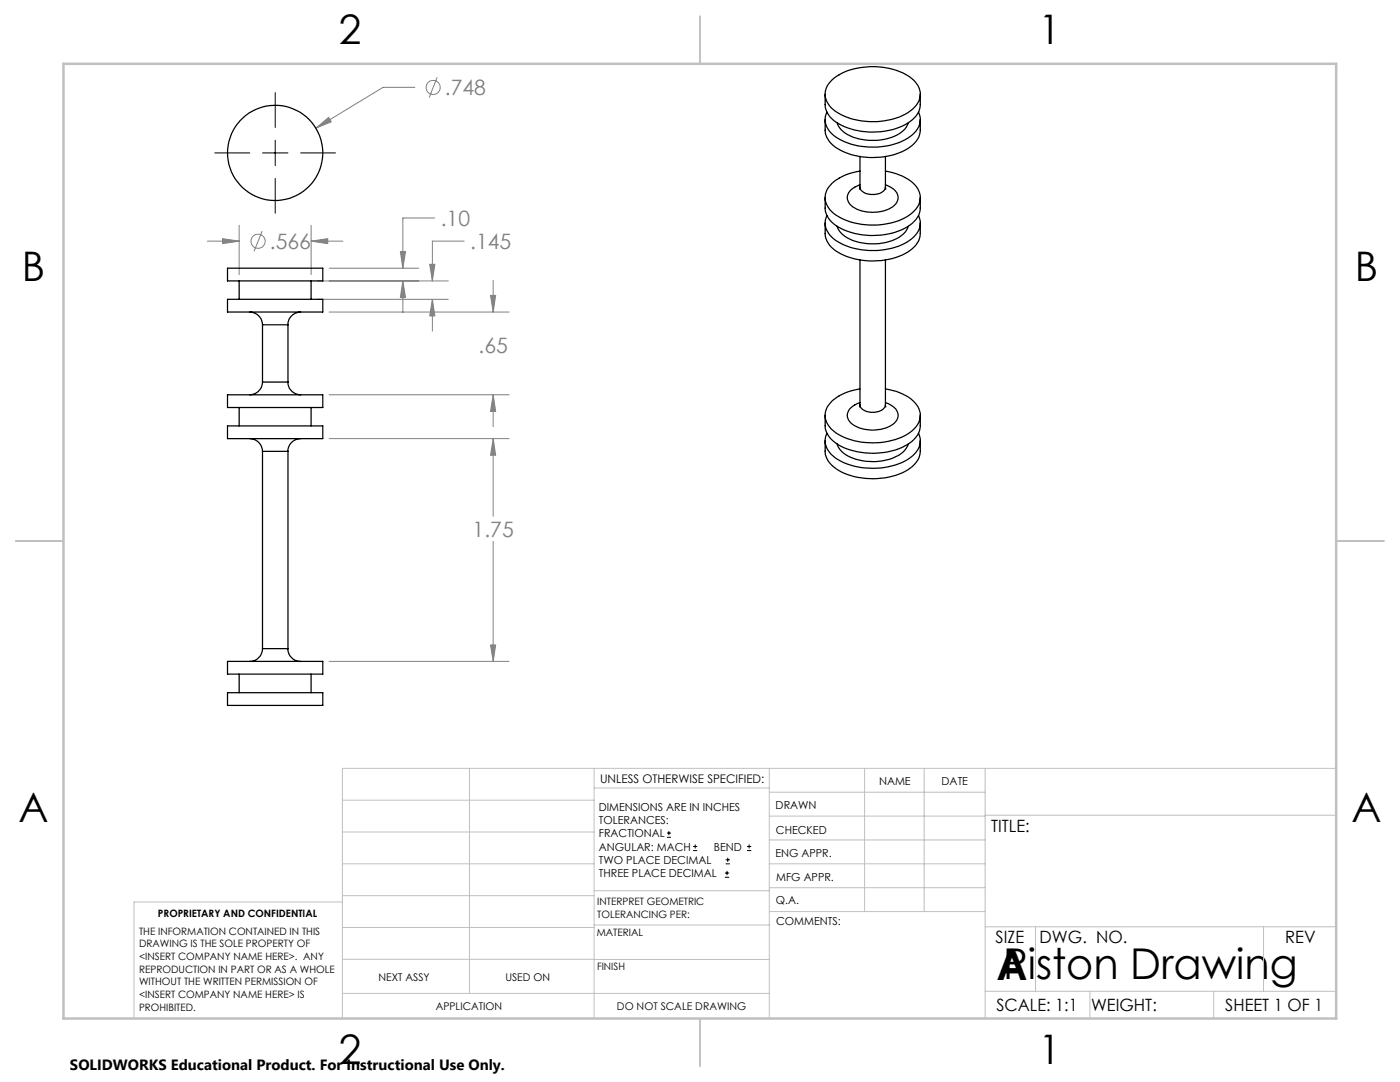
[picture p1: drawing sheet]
<svg xmlns="http://www.w3.org/2000/svg" width="279mm" height="216mm" viewBox="0 0 279 216" stroke-linecap="round" stroke-linejoin="round" font-family="sans-serif">
<g fill="none" stroke="#808080" stroke-width=".2">
<path d="M82.8 17.4h-6.4l-13.4 8.2M87.2 15.4l-1.5 4.1M63 25.6l2.6-2.2 .5 .9zM41.4 48.1h6.3M44.4 47.6l3.3 .5-3.3 .5zM47.7 44.9v9.9M52.3 46.1l-1.6 4.1M62.1 48.1l3.3-.5v1zM62.1 48.1h6.3M62.1 44.9v9.9M63.4 56.1h26.1M63.4 59.7h26.1"/>
<path d="M65.7 53.5h17.9M79.9 50.2h1l-.5 3.3zM80.4 56.1l.5 3.2h-1zM80.4 56.1v6.3M85.8 52.7h1l-.5 3.4zM86.3 59.7l.5 3.3h-1zM86.3 59.7v6.4M86.7 43.5h-6.3v10M92.6 48.1h-6.3v8M97.9 58.9h1l-.5 3.4zM98.4 55.9v6.4M65.7 62.3h35.9"/>
<path d="M65.7 78.8h35.9M98.4 78.8l.5 3.3h-1zM98.4 78.8v6.3M65.7 87.5h35.9M98.4 87.5l.5 3.3h-1zM98.4 87.5v15.5M98.4 108v24M65.7 132h35.9M97.9 128.7h1l-.5 3.3z"/>
<circle cx="86.4" cy="17.5" r="1.41"/>
<circle cx="51.5" cy="48.1" r="1.42"/>
</g>
<g fill="none" stroke="#000" stroke-width=".2">
<path d="M54.9 18.5v6.9M42.9 30.5h6.9M52.4 30.5h5.1M54.9 28v5.1M54.9 35.6v6.9M60 30.5h7M133.1 167.1h.8M133.1 166.2h.8M133.5 165.8v.9M138.3 169.7h.8M138.3 168.9h.8M138.7 168.5v.8"/>
<path d="M144.7 175h.8M144.7 174.2h.8M144.8 172.4h.9M144.8 171.6h.9M145.1 173.8v.8M145.2 171.1v.9M149.1 169.7h.8M149.1 168.9h.8M149.5 168.5v.8"/>
</g>
<g fill="none" stroke="#c0c0c0" stroke-width=".2">
<path d="M68.3 159.7h50.3M93.7 153.3v44.9M118.6 153.3v49.9M118.6 157.2h34.9M153.5 153.3v49.9M153.5 158.1h43.1M172.5 153.3v28.6M184.4 153.3v28.6M196.6 153.3v49.9M266.7 153.3h-198.4v49.9M68.3 178.7h50.3M68.3 172.4h50.3"/>
<path d="M68.3 166h50.3M68.3 180h-41.6v23.2M118.6 177.7h35M153.5 167.6h43.1M153.5 162.8h43.1M153.5 172.4h43.1M153.5 177.1h43.1M196.6 162.7h70.1M68.3 198.2h85.2M68.3 191.4l85.2 .1M68.3 185.1h50.3M118.6 184.6h35"/>
<path d="M153.6 181.9h43M196.6 197.8h70.1M196.6 184.9h70.1M206.7 184.9v12.9M217.5 197.8v5.4M242.2 197.8v5.4M252.2 184.9v12.9"/>
</g>
<path d="M139.7 3.2v9.5M3.1 107.9h9.6M266.7 107.9h9.5M139.7 203.2v9.6" fill="none" stroke="#c0c0c0" stroke-width=".25"/>
<path d="M12.7 12.7h254v190.5h-254z" fill="none" stroke="#c0c0c0" stroke-width=".5"/>
<path d="M79.9 50.2h1l-.5 3.3zM80.4 56.1l.5 3.2h-1zM86.3 59.7l.5 3.3h-1zM85.8 52.7h1l-.5 3.4zM97.9 58.9h1l-.5 3.4zM98.4 78.8l.5 3.3h-1zM98.4 87.5l.5 3.3h-1zM97.9 128.7h1l-.5 3.3zM44.4 47.6l3.3 .5-3.3 .5zM62.1 48.1l3.3-.5v1zM63 25.6l3.1-1.3-.5-.9z" fill="#808080"/>
<g fill="none" stroke="#000" stroke-width=".25">
<path d="M164.7 18.8v2.1a4.8 4.8 0 0 0 3.2 4.1 14.6 14.6 0 0 0 13.7-.8 4.3 4.3 0 0 0 2.1-3.3v-2.1M166 16a13.4 13.4 0 0 1 11.5-2.3 9 9 0 0 1 5.7 3.4 3.8 3.8 0 0 1-1.6 5.1 14.3 14.3 0 0 1-14.3 .4 4.1 4.1 0 0 1-2.2-5.4zM164.7 23.9v2.1a4.8 4.8 0 0 0 3.2 4.1 14.6 14.6 0 0 0 13.7-.8 4.3 4.3 0 0 0 2.1-3.3v-2.1M164.7 39.4v2.1a4.8 4.8 0 0 0 3.2 4.1 14.6 14.6 0 0 0 13.7-.7 4.3 4.3 0 0 0 2.1-3.4v-2.1M165 22.4a3.9 3.9 0 0 0 1.8 4.9 14.5 14.5 0 0 0 14.4 .3 4.3 4.3 0 0 0 2.4-4.6l-.3-.6M167.1 24.5a5.8 5.8 0 0 0 5 3.3 9.8 9.8 0 0 0 8.5-2.1l.7-1.2M171.6 37.4v.3M171.6 34.1a9.2 9.2 0 0 0-6.5 3.7 3.9 3.9 0 0 0 1.7 5.1 14.5 14.5 0 0 0 14.4 .2 4.3 4.3 0 0 0 2.4-4.5 6.1 6.1 0 0 0-4.1-3.7l-2.8-.8M171.6 37.4a2.02 2.02 0 0 0 2.2 1.4 2.65 2.65 0 0 0 2.9-1.2v-.2M171.6 36.9a2.93 2.93 0 0 0-2.5 2.9 3.8 3.8 0 0 0 3.4 2.4 7.1 7.1 0 0 0 6.3-1.5 2.11 2.11 0 0 0-1-3.3l-1.1-.5M171.6 31.2v6.2M176.7 37.4l.1 .3"/>
<path d="M176.7 31.2v6.2M45.4 59.7h19v2.6h-19zM45.4 53.5h19v2.6h-19zM47.7 56.1v3.6M62.1 56.1v3.6M164.7 44.5v2.1a4.8 4.8 0 0 0 3.2 4.1 14.6 14.6 0 0 0 13.7-.7 4.3 4.3 0 0 0 2.1-3.4v-2.1M165 43a3.9 3.9 0 0 0 1.8 5 14.5 14.5 0 0 0 14.4 .2 4.3 4.3 0 0 0 2.4-4.5l-.3-.7M167.1 45.2a5.8 5.8 0 0 0 5 3.3 9.8 9.8 0 0 0 8.5-2.1l.7-1.2M171.6 51.9v28.9M176.7 51.9v28.9M45.4 78.8h19v2.5h-19zM49.8 62.3a2.59 2.59 0 0 1 2.6 2.5"/>
<path d="M52.4 76.2a2.59 2.59 0 0 1-2.6 2.6M52.4 64.8h5.1M52.4 76.2h5.1M52.4 64.8v11.4M57.5 76.2a2.53 2.53 0 0 0 2.5 2.6M57.5 64.8v11.4M60 62.3a2.53 2.53 0 0 0-2.5 2.5M171.6 77.6a9.5 9.5 0 0 0-6.3 3.3 3.6 3.6 0 0 0 1 5.1 14 14 0 0 0 13.1 1.5 6 6 0 0 0 4.2-4.1 4.8 4.8 0 0 0-3.4-4.8l-1.3-.5-2.2-.5M45.4 85h19v2.5h-19zM47.7 81.3v3.7M49.8 87.5a2.59 2.59 0 0 1 2.6 2.6M52.4 90.1h5.1"/>
<path d="M52.4 90.1v39.3M57.5 90.1v39.3M60 87.5a2.53 2.53 0 0 0-2.5 2.6M62.1 81.3v3.7M164.7 82.9v2a4.9 4.9 0 0 0 3.2 4.2 14.6 14.6 0 0 0 13.7-.8 4.3 4.3 0 0 0 2.1-3.4v-2M164.7 87.9v2.1a4.6 4.6 0 0 0 2.6 3.8 14.5 14.5 0 0 0 14.3-.4 4.3 4.3 0 0 0 2.1-3.4v-2.1M165 86.5a3.9 3.9 0 0 0 1.8 4.9 14.4 14.4 0 0 0 14.8-.1 3.8 3.8 0 0 0 1.7-4.8M167.1 88.6a5.2 5.2 0 0 0 4.3 3.2 10.4 10.4 0 0 0 8.9-1.7l.6-.7 .4-.8M171.6 80.8v.4M171.6 80.8a2.23 2.23 0 0 0 2.6 1.5 2.23 2.23 0 0 0 2.5-1.5M171.6 80.3a3 3 0 0 0-2.5 2.9 3.9 3.9 0 0 0 3.4 2.5 7 7 0 0 0 6.3-1.6 2.09 2.09 0 0 0-1-3.3l-1.1-.5M176.7 80.8l.1 .4"/>
<path d="M45.4 138.2h19v2.6h-19zM45.4 132h19v2.5h-19zM47.7 134.5v3.7M52.4 129.4a2.59 2.59 0 0 1-2.6 2.6M52.4 129.4h5.1M57.5 129.4a2.53 2.53 0 0 0 2.5 2.6M62.1 134.5v3.7"/>
<circle cx="54.9" cy="30.5" r="9.5"/>
</g>
<g font-size="8.5">
<text x="198.9" y="195.5">A</text>
<text x="200.2" y="195.4">Piston Drawing</text>
</g>
<g font-size="8.1">
<text x="67.6" y="8.9">2</text>
<text x="207.3" y="8.9">1</text>
<text x="4.4" y="56.2">B</text>
<text x="270.4" y="56.2">B</text>
<text x="3.7" y="164.1">A</text>
<text x="269.7" y="164.1">A</text>
<text x="67.6" y="212.4">2</text>
<text x="207.3" y="212.4">1</text>
</g>
<g font-size="4.2" fill="#808080">
<text x="88.8" y="19">.748</text>
<text x="88" y="45.1">.10</text>
<text x="53.8" y="49.7">.566</text>
<text x="93.8" y="49.7">.145</text>
<text x="95.5" y="70.5">.65</text>
<text x="94.3" y="107.1">1.75</text>
</g>
<g font-size="3.4">
<text x="197.8" y="166">TITLE:</text>
<text x="198.7" y="188.1">SIZE</text>
<text x="207.5" y="188.1">DWG. NO.</text>
<text x="256.5" y="188.2">REV</text>
<text x="198.8" y="201.7">SCALE: 1:1</text>
<text x="217.7" y="201.8">WEIGHT:</text>
<text x="244.5" y="201.7">SHEET 1 OF 1</text>
</g>
<text font-size="3" x="14" y="213.5">SOLIDWORKS Educational Product. For Instructional Use Only.</text>
<text font-size="2.4" x="119.8" y="156.2">UNLESS OTHERWISE SPECIFIED:</text>
<g font-size="2.2">
<text x="119.5" y="161.8">DIMENSIONS ARE IN INCHES</text>
<text x="154.8" y="161.4">DRAWN</text>
<text x="175.4" y="156.6">NAME</text>
<text x="187.9" y="156.7">DATE</text>
<text x="119.5" y="164.4">TOLERANCES:</text>
<text x="119.5" y="167.1">FRACTIONAL</text>
<text x="154.9" y="166.3">CHECKED</text>
<text x="119.5" y="169.7">ANGULAR: MACH</text>
<text x="119.5" y="172.4">TWO PLACE DECIMAL</text>
<text x="142.5" y="169.7">BEND</text>
<text x="154.8" y="171">ENG APPR.</text>
<text x="119.5" y="175">THREE PLACE DECIMAL</text>
<text x="154.9" y="175.7">MFG APPR.</text>
<text x="154.9" y="180.4">Q.A.</text>
<text x="154.9" y="184.6">COMMENTS:</text>
</g>
<g font-size="2.1">
<text x="75.5" y="195.7">NEXT ASSY</text>
<text x="100.9" y="195.7">USED ON</text>
<text x="86.9" y="201.5">APPLICATION</text>
<text x="123.1" y="201.6">DO NOT SCALE DRAWING</text>
</g>
<g font-size="2">
<text x="31.5" y="182.9">PROPRIETARY AND CONFIDENTIAL</text>
<text x="119.2" y="180.6">INTERPRET GEOMETRIC</text>
<text x="119.2" y="183.1">TOLERANCING PER:</text>
<text x="27.8" y="186.5">THE INFORMATION CONTAINED IN THIS</text>
<text x="27.8" y="189">DRAWING IS THE SOLE PROPERTY OF</text>
<text x="27.8" y="191.6">&lt;INSERT COMPANY NAME HERE&gt;. ANY</text>
<text x="119.1" y="186.7">MATERIAL</text>
<text x="27.8" y="194.1">REPRODUCTION IN PART OR AS A WHOLE</text>
<text x="27.8" y="196.6">WITHOUT THE WRITTEN PERMISSION OF</text>
<text x="119.1" y="193.5">FINISH</text>
<text x="27.8" y="199.1">&lt;INSERT COMPANY NAME HERE&gt; IS</text>
<text x="27.8" y="201.7">PROHIBITED.</text>
</g>
</svg>
